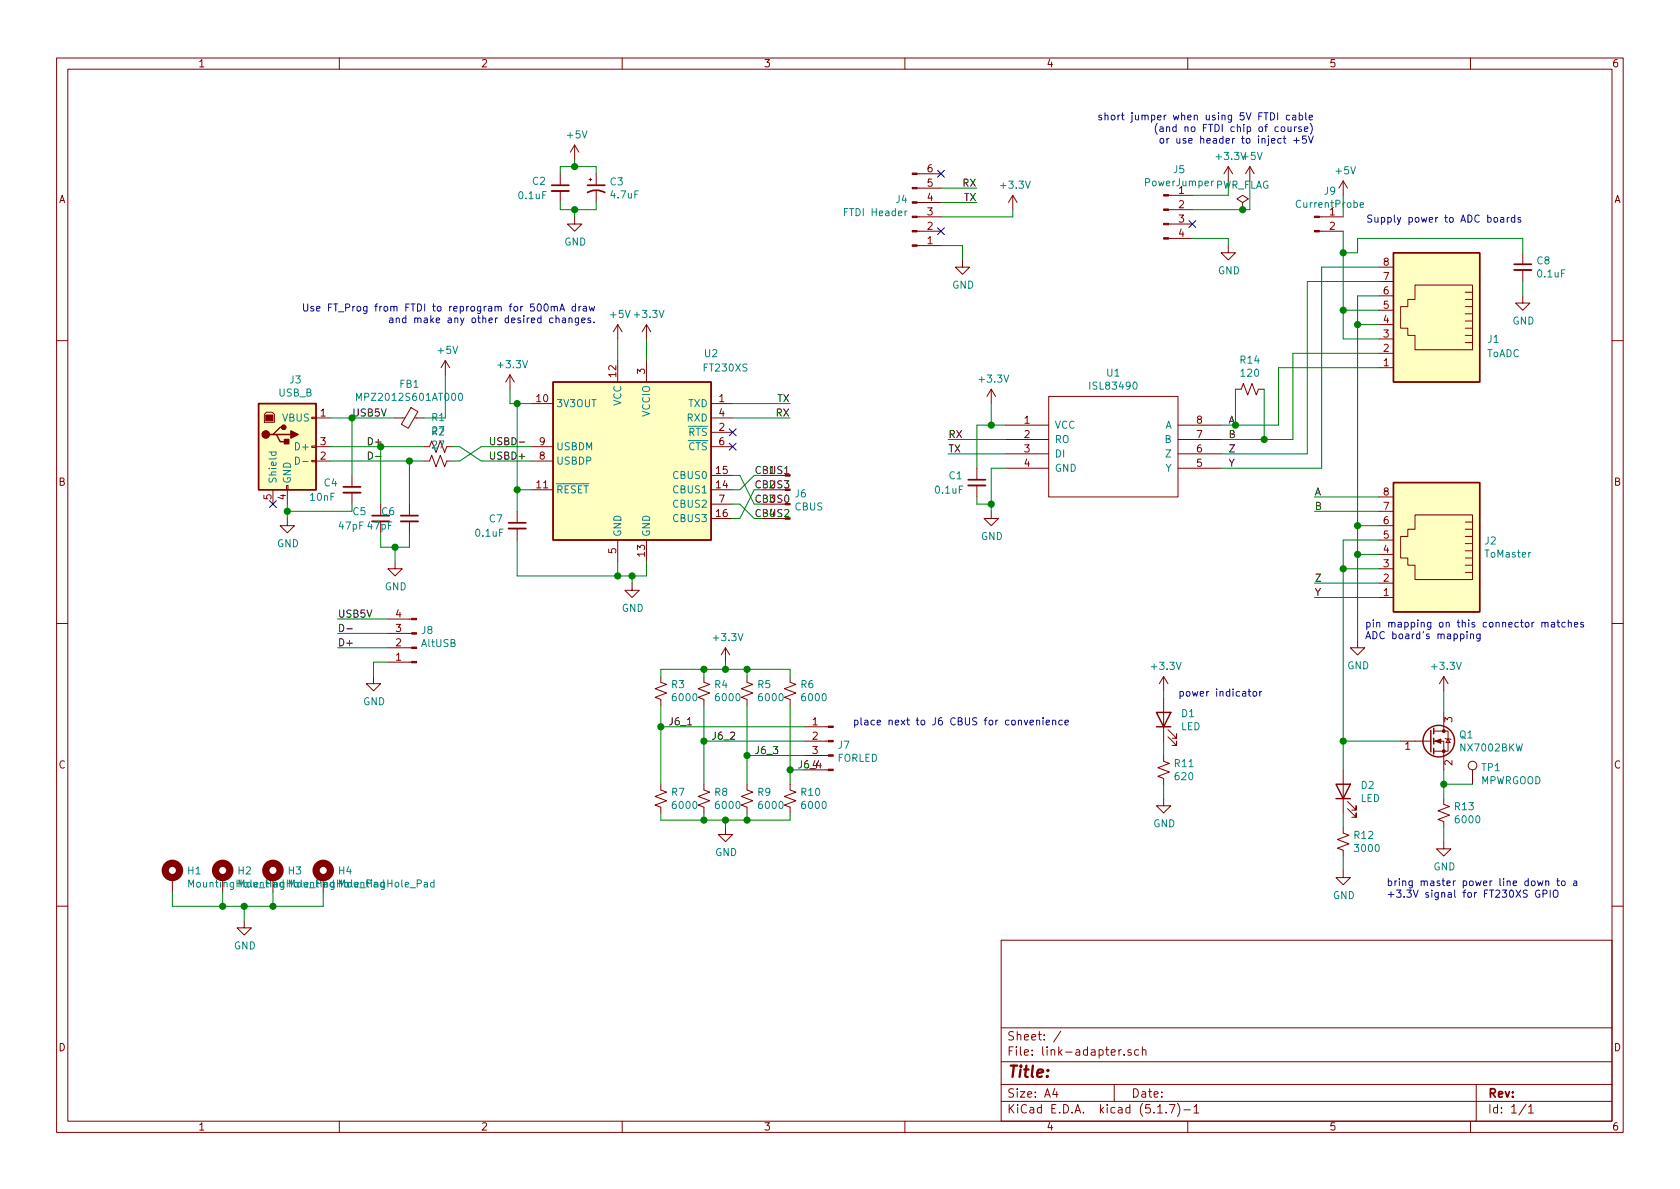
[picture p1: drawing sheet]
EESchema Schematic File Version 4
EELAYER 30 0
EELAYER END
$Descr A4 11693 8268
encoding utf-8
Sheet 1 1
Title ""
Date ""
Rev ""
Comp ""
Comment1 ""
Comment2 ""
Comment3 ""
Comment4 ""
$EndDescr
$Comp
L Interface_USB:FT230XS U2
U 1 1
P 4400 3200
F 0 "U2" H 4950 3950 50  0000 C CNN
F 1 "FT230XS" H 5050 3850 50  0000 C CNN
F 2 "Housings_SSOP:SSOP-16_3.9x4.9mm_Pitch0.635mm" H 5400 2600 50  0001 C CNN
F 3 "https://www.ftdichip.com/Support/Documents/DataSheets/ICs/DS_FT230X.pdf" H 4400 3200 50  0001 C CNN
	1    4400 3200
	1    0    0    -1  
$EndComp
$Comp
L ISL83490:ISL83490 U1
U 1 1
P 7750 3100
F 0 "U1" H 7750 3615 50  0000 C CNN
F 1 "ISL83490" H 7750 3524 50  0000 C CNN
F 2 "SMD_Packages:SOIC-8-N" H 7750 3100 50  0001 C CNN
F 3 "DOCUMENTATION" H 7750 3100 50  0001 C CNN
	1    7750 3100
	1    0    0    -1  
$EndComp
$Comp
L power:GND #PWR0101
U 1 1
P 6900 3550
F 0 "#PWR0101" H 6900 3300 50  0001 C CNN
F 1 "GND" H 6905 3377 50  0000 C CNN
F 2 "" H 6900 3550 50  0001 C CNN
F 3 "" H 6900 3550 50  0001 C CNN
	1    6900 3550
	1    0    0    -1  
$EndComp
$Comp
L power:GND #PWR0102
U 1 1
P 4400 4050
F 0 "#PWR0102" H 4400 3800 50  0001 C CNN
F 1 "GND" H 4405 3877 50  0000 C CNN
F 2 "" H 4400 4050 50  0001 C CNN
F 3 "" H 4400 4050 50  0001 C CNN
	1    4400 4050
	1    0    0    -1  
$EndComp
Wire Wire Line
	6900 3550 6900 3500
Wire Wire Line
	6900 3250 7000 3250
Wire Wire Line
	4300 3900 4300 4000
Wire Wire Line
	4300 4000 4400 4000
Wire Wire Line
	4500 4000 4500 3900
Wire Wire Line
	4400 4050 4400 4000
Connection ~ 4400 4000
Wire Wire Line
	4400 4000 4500 4000
$Comp
L power:+3.3V #PWR0103
U 1 1
P 6900 2800
F 0 "#PWR0103" H 6900 2650 50  0001 C CNN
F 1 "+3.3V" H 6915 2973 50  0000 C CNN
F 2 "" H 6900 2800 50  0001 C CNN
F 3 "" H 6900 2800 50  0001 C CNN
	1    6900 2800
	1    0    0    -1  
$EndComp
$Comp
L power:+3.3V #PWR0104
U 1 1
P 3550 2700
F 0 "#PWR0104" H 3550 2550 50  0001 C CNN
F 1 "+3.3V" H 3565 2873 50  0000 C CNN
F 2 "" H 3550 2700 50  0001 C CNN
F 3 "" H 3550 2700 50  0001 C CNN
	1    3550 2700
	1    0    0    -1  
$EndComp
Wire Wire Line
	3550 2700 3550 2800
Wire Wire Line
	3550 2800 3600 2800
Wire Wire Line
	6900 2800 6900 2950
Wire Wire Line
	6900 2950 7000 2950
$Comp
L power:+3.3V #PWR0105
U 1 1
P 4500 2350
F 0 "#PWR0105" H 4500 2200 50  0001 C CNN
F 1 "+3.3V" H 4515 2523 50  0000 C CNN
F 2 "" H 4500 2350 50  0001 C CNN
F 3 "" H 4500 2350 50  0001 C CNN
	1    4500 2350
	1    0    0    -1  
$EndComp
Wire Wire Line
	4500 2500 4500 2350
NoConn ~ 5100 3000
NoConn ~ 5100 3100
Wire Wire Line
	5100 2800 5500 2800
Wire Wire Line
	5100 2900 5500 2900
Wire Wire Line
	7000 3050 6600 3050
Wire Wire Line
	7000 3150 6600 3150
Text Label 6600 3050 0    50   ~ 0
RX
Text Label 6600 3150 0    50   ~ 0
TX
Text Label 5500 2800 2    50   ~ 0
TX
Text Label 5500 2900 2    50   ~ 0
RX
$Comp
L Connector:Conn_01x06_Male J4
U 1 1
P 6350 1500
F 0 "J4" H 6322 1382 50  0000 R CNN
F 1 "FTDI Header" H 6322 1473 50  0000 R CNN
F 2 "Pin_Headers:Pin_Header_Straight_1x06_Pitch2.54mm" H 6350 1500 50  0001 C CNN
F 3 "~" H 6350 1500 50  0001 C CNN
	1    6350 1500
	1    0    0    1   
$EndComp
Wire Wire Line
	6550 1700 6700 1700
Wire Wire Line
	6700 1700 6700 1800
$Comp
L power:GND #PWR0106
U 1 1
P 6700 1800
F 0 "#PWR0106" H 6700 1550 50  0001 C CNN
F 1 "GND" H 6705 1627 50  0000 C CNN
F 2 "" H 6700 1800 50  0001 C CNN
F 3 "" H 6700 1800 50  0001 C CNN
	1    6700 1800
	1    0    0    -1  
$EndComp
NoConn ~ 6550 1600
NoConn ~ 6550 1200
$Comp
L power:+3.3V #PWR0107
U 1 1
P 7050 1450
F 0 "#PWR0107" H 7050 1300 50  0001 C CNN
F 1 "+3.3V" H 7065 1623 50  0000 C CNN
F 2 "" H 7050 1450 50  0001 C CNN
F 3 "" H 7050 1450 50  0001 C CNN
	1    7050 1450
	1    0    0    -1  
$EndComp
Wire Wire Line
	6550 1500 7050 1500
Wire Wire Line
	7050 1500 7050 1450
Wire Wire Line
	6550 1400 6800 1400
Wire Wire Line
	6550 1300 6800 1300
Text Label 6800 1400 2    50   ~ 0
TX
Text Label 6800 1300 2    50   ~ 0
RX
$Comp
L power:+5V #PWR0108
U 1 1
P 4300 2350
F 0 "#PWR0108" H 4300 2200 50  0001 C CNN
F 1 "+5V" H 4315 2523 50  0000 C CNN
F 2 "" H 4300 2350 50  0001 C CNN
F 3 "" H 4300 2350 50  0001 C CNN
	1    4300 2350
	1    0    0    -1  
$EndComp
Wire Wire Line
	8300 1350 8550 1350
Wire Wire Line
	8550 1350 8550 1250
Wire Wire Line
	8300 1450 8650 1450
Wire Wire Line
	8700 1450 8700 1250
$Comp
L power:+3.3V #PWR0109
U 1 1
P 8550 1250
F 0 "#PWR0109" H 8550 1100 50  0001 C CNN
F 1 "+3.3V" H 8565 1423 50  0000 C CNN
F 2 "" H 8550 1250 50  0001 C CNN
F 3 "" H 8550 1250 50  0001 C CNN
	1    8550 1250
	1    0    0    -1  
$EndComp
$Comp
L power:+5V #PWR0110
U 1 1
P 8700 1250
F 0 "#PWR0110" H 8700 1100 50  0001 C CNN
F 1 "+5V" H 8715 1423 50  0000 C CNN
F 2 "" H 8700 1250 50  0001 C CNN
F 3 "" H 8700 1250 50  0001 C CNN
	1    8700 1250
	1    0    0    -1  
$EndComp
$Comp
L Connector:Conn_01x04_Male J6
U 1 1
P 5500 3400
F 0 "J6" H 5472 3374 50  0000 R CNN
F 1 "CBUS" H 5472 3283 50  0000 R CNN
F 2 "Pin_Headers:Pin_Header_Straight_1x04_Pitch2.54mm" H 5500 3400 50  0001 C CNN
F 3 "~" H 5500 3400 50  0001 C CNN
	1    5500 3400
	-1   0    0    -1  
$EndComp
$Comp
L Connector:8P8C J1
U 1 1
P 10000 2250
F 0 "J1" H 9650 2150 50  0000 R CNN
F 1 "ToADC" H 9650 2050 50  0000 R CNN
F 2 "Connectors:RJ45_8" V 10000 2275 50  0001 C CNN
F 3 "~" V 10000 2275 50  0001 C CNN
	1    10000 2250
	-1   0    0    -1  
$EndComp
$Comp
L Connector:8P8C J2
U 1 1
P 10000 3850
F 0 "J2" H 9670 3946 50  0000 R CNN
F 1 "ToMaster" H 9670 3855 50  0000 R CNN
F 2 "Connectors:RJ45_8" V 10000 3875 50  0001 C CNN
F 3 "~" V 10000 3875 50  0001 C CNN
	1    10000 3850
	-1   0    0    -1  
$EndComp
$Comp
L power:GND #PWR0111
U 1 1
P 9450 4450
F 0 "#PWR0111" H 9450 4200 50  0001 C CNN
F 1 "GND" H 9455 4277 50  0000 C CNN
F 2 "" H 9450 4450 50  0001 C CNN
F 3 "" H 9450 4450 50  0001 C CNN
	1    9450 4450
	1    0    0    -1  
$EndComp
Wire Wire Line
	9450 4450 9450 3850
Wire Wire Line
	9450 2050 9600 2050
Wire Wire Line
	9450 2250 9600 2250
Connection ~ 9450 2250
Wire Wire Line
	9450 2250 9450 2050
Wire Wire Line
	9450 3650 9600 3650
Wire Wire Line
	9450 3850 9600 3850
Connection ~ 9450 3850
Wire Wire Line
	9450 3850 9450 3650
$Comp
L power:+5V #PWR0112
U 1 1
P 9350 1350
F 0 "#PWR0112" H 9350 1200 50  0001 C CNN
F 1 "+5V" H 9365 1523 50  0000 C CNN
F 2 "" H 9350 1350 50  0001 C CNN
F 3 "" H 9350 1350 50  0001 C CNN
	1    9350 1350
	1    0    0    -1  
$EndComp
Wire Wire Line
	9600 2150 9350 2150
Wire Wire Line
	9350 2150 9350 2350
Wire Wire Line
	9350 2350 9600 2350
Connection ~ 9350 2150
Wire Wire Line
	8900 2950 8600 2950
Wire Wire Line
	8500 3050 8800 3050
Wire Wire Line
	8500 3150 9100 3150
Wire Wire Line
	8500 3250 9200 3250
Text Notes 10600 1550 2    50   ~ 0
Supply power to ADC boards
Wire Wire Line
	9450 2250 9450 3650
Connection ~ 9450 3650
Wire Wire Line
	8900 2550 9600 2550
Wire Wire Line
	9600 2450 9000 2450
Wire Wire Line
	9200 1850 9600 1850
Wire Wire Line
	9600 1950 9100 1950
$Comp
L Device:C_Small C1
U 1 1
P 6800 3350
F 0 "C1" H 6600 3400 50  0000 L CNN
F 1 "0.1uF" H 6500 3300 50  0000 L CNN
F 2 "Capacitors_SMD:C_0805_HandSoldering" H 6800 3350 50  0001 C CNN
F 3 "~" H 6800 3350 50  0001 C CNN
	1    6800 3350
	1    0    0    -1  
$EndComp
Wire Wire Line
	6800 3250 6800 2950
Wire Wire Line
	6800 2950 6900 2950
Connection ~ 6900 2950
Wire Wire Line
	6800 3450 6800 3500
Wire Wire Line
	6800 3500 6900 3500
Connection ~ 6900 3500
Wire Wire Line
	6900 3500 6900 3250
$Comp
L Connector:USB_B J3
U 1 1
P 2000 3100
F 0 "J3" H 2057 3567 50  0000 C CNN
F 1 "USB_B" H 2057 3476 50  0000 C CNN
F 2 "Connectors:USB_B" H 2150 3050 50  0001 C CNN
F 3 " ~" H 2150 3050 50  0001 C CNN
	1    2000 3100
	1    0    0    -1  
$EndComp
Wire Wire Line
	3150 3100 3200 3100
Wire Wire Line
	3200 3100 3350 3200
Wire Wire Line
	3350 3200 3700 3200
Wire Wire Line
	3700 3100 3350 3100
Wire Wire Line
	3350 3100 3200 3200
Wire Wire Line
	3200 3200 3150 3200
Wire Wire Line
	2950 2900 3100 2900
Wire Wire Line
	3100 2900 3100 2600
$Comp
L power:+5V #PWR0113
U 1 1
P 3100 2600
F 0 "#PWR0113" H 3100 2450 50  0001 C CNN
F 1 "+5V" H 3115 2773 50  0000 C CNN
F 2 "" H 3100 2600 50  0001 C CNN
F 3 "" H 3100 2600 50  0001 C CNN
	1    3100 2600
	1    0    0    -1  
$EndComp
$Comp
L power:GND #PWR0114
U 1 1
P 2000 3600
F 0 "#PWR0114" H 2000 3350 50  0001 C CNN
F 1 "GND" H 2005 3427 50  0000 C CNN
F 2 "" H 2000 3600 50  0001 C CNN
F 3 "" H 2000 3600 50  0001 C CNN
	1    2000 3600
	1    0    0    -1  
$EndComp
Wire Wire Line
	2000 3600 2000 3550
$Comp
L Connector:Conn_01x04_Male J7
U 1 1
P 5800 5150
F 0 "J7" H 5772 5124 50  0000 R CNN
F 1 "FORLED" H 5772 5033 50  0000 R CNN
F 2 "Pin_Headers:Pin_Header_Straight_1x04_Pitch2.54mm" H 5800 5150 50  0001 C CNN
F 3 "~" H 5800 5150 50  0001 C CNN
	1    5800 5150
	-1   0    0    -1  
$EndComp
$Comp
L power:GND #PWR0115
U 1 1
P 5050 5750
F 0 "#PWR0115" H 5050 5500 50  0001 C CNN
F 1 "GND" H 5055 5577 50  0000 C CNN
F 2 "" H 5050 5750 50  0001 C CNN
F 3 "" H 5050 5750 50  0001 C CNN
	1    5050 5750
	1    0    0    -1  
$EndComp
Text Notes 7450 5050 2    50   ~ 0
place next to J6 CBUS for convenience
$Comp
L Device:R_Small_US R10
U 1 1
P 5500 5550
F 0 "R10" H 5568 5596 50  0000 L CNN
F 1 "6000" H 5568 5505 50  0000 L CNN
F 2 "Resistors_SMD:R_0805_HandSoldering" H 5500 5550 50  0001 C CNN
F 3 "~" H 5500 5550 50  0001 C CNN
	1    5500 5550
	1    0    0    -1  
$EndComp
$Comp
L Device:R_Small_US R9
U 1 1
P 5200 5550
F 0 "R9" H 5268 5596 50  0000 L CNN
F 1 "6000" H 5268 5505 50  0000 L CNN
F 2 "Resistors_SMD:R_0805_HandSoldering" H 5200 5550 50  0001 C CNN
F 3 "~" H 5200 5550 50  0001 C CNN
	1    5200 5550
	1    0    0    -1  
$EndComp
$Comp
L Device:R_Small_US R8
U 1 1
P 4900 5550
F 0 "R8" H 4968 5596 50  0000 L CNN
F 1 "6000" H 4968 5505 50  0000 L CNN
F 2 "Resistors_SMD:R_0805_HandSoldering" H 4900 5550 50  0001 C CNN
F 3 "~" H 4900 5550 50  0001 C CNN
	1    4900 5550
	1    0    0    -1  
$EndComp
$Comp
L Device:R_Small_US R7
U 1 1
P 4600 5550
F 0 "R7" H 4668 5596 50  0000 L CNN
F 1 "6000" H 4668 5505 50  0000 L CNN
F 2 "Resistors_SMD:R_0805_HandSoldering" H 4600 5550 50  0001 C CNN
F 3 "~" H 4600 5550 50  0001 C CNN
	1    4600 5550
	1    0    0    -1  
$EndComp
$Comp
L Device:R_Small_US R6
U 1 1
P 5500 4800
F 0 "R6" H 5568 4846 50  0000 L CNN
F 1 "6000" H 5568 4755 50  0000 L CNN
F 2 "Resistors_SMD:R_0805_HandSoldering" H 5500 4800 50  0001 C CNN
F 3 "~" H 5500 4800 50  0001 C CNN
	1    5500 4800
	1    0    0    -1  
$EndComp
$Comp
L Device:R_Small_US R5
U 1 1
P 5200 4800
F 0 "R5" H 5268 4846 50  0000 L CNN
F 1 "6000" H 5268 4755 50  0000 L CNN
F 2 "Resistors_SMD:R_0805_HandSoldering" H 5200 4800 50  0001 C CNN
F 3 "~" H 5200 4800 50  0001 C CNN
	1    5200 4800
	1    0    0    -1  
$EndComp
$Comp
L Device:R_Small_US R4
U 1 1
P 4900 4800
F 0 "R4" H 4968 4846 50  0000 L CNN
F 1 "6000" H 4968 4755 50  0000 L CNN
F 2 "Resistors_SMD:R_0805_HandSoldering" H 4900 4800 50  0001 C CNN
F 3 "~" H 4900 4800 50  0001 C CNN
	1    4900 4800
	1    0    0    -1  
$EndComp
$Comp
L Device:R_Small_US R3
U 1 1
P 4600 4800
F 0 "R3" H 4668 4846 50  0000 L CNN
F 1 "6000" H 4668 4755 50  0000 L CNN
F 2 "Resistors_SMD:R_0805_HandSoldering" H 4600 4800 50  0001 C CNN
F 3 "~" H 4600 4800 50  0001 C CNN
	1    4600 4800
	1    0    0    -1  
$EndComp
Wire Wire Line
	5600 5350 5500 5350
Wire Wire Line
	5500 5350 5500 5450
Wire Wire Line
	5500 5350 5500 4900
Connection ~ 5500 5350
Wire Wire Line
	5600 5250 5200 5250
Wire Wire Line
	5200 5250 5200 4900
Wire Wire Line
	5200 5250 5200 5450
Connection ~ 5200 5250
Wire Wire Line
	5600 5150 4900 5150
Wire Wire Line
	4900 5150 4900 4900
Wire Wire Line
	4900 5150 4900 5450
Connection ~ 4900 5150
Wire Wire Line
	5600 5050 4600 5050
Wire Wire Line
	4600 5050 4600 4900
Wire Wire Line
	4600 5050 4600 5450
Connection ~ 4600 5050
Wire Wire Line
	4600 5650 4600 5700
Wire Wire Line
	4600 5700 4900 5700
Wire Wire Line
	5500 5700 5500 5650
Wire Wire Line
	5200 5650 5200 5700
Connection ~ 5200 5700
Wire Wire Line
	5200 5700 5500 5700
Wire Wire Line
	4900 5650 4900 5700
Connection ~ 4900 5700
Wire Wire Line
	4900 5700 5050 5700
Wire Wire Line
	5050 5750 5050 5700
Connection ~ 5050 5700
Wire Wire Line
	5050 5700 5200 5700
Wire Wire Line
	4600 4700 4600 4650
Wire Wire Line
	4600 4650 4900 4650
Wire Wire Line
	5500 4650 5500 4700
Wire Wire Line
	5200 4700 5200 4650
Connection ~ 5200 4650
Wire Wire Line
	5200 4650 5500 4650
Wire Wire Line
	4900 4700 4900 4650
Connection ~ 4900 4650
Wire Wire Line
	4900 4650 5050 4650
Wire Wire Line
	5050 4650 5050 4600
Connection ~ 5050 4650
Wire Wire Line
	5050 4650 5200 4650
Wire Wire Line
	4300 2350 4300 2500
Wire Wire Line
	3600 3400 3600 2800
Wire Wire Line
	3600 3400 3700 3400
Connection ~ 3600 2800
Wire Wire Line
	3600 2800 3700 2800
$Comp
L Device:C_Small C7
U 1 1
P 3600 3650
F 0 "C7" H 3400 3700 50  0000 L CNN
F 1 "0.1uF" H 3300 3600 50  0000 L CNN
F 2 "Capacitors_SMD:C_0805_HandSoldering" H 3600 3650 50  0001 C CNN
F 3 "~" H 3600 3650 50  0001 C CNN
	1    3600 3650
	1    0    0    -1  
$EndComp
Wire Wire Line
	3600 3400 3600 3550
Connection ~ 3600 3400
Wire Wire Line
	3600 3750 3600 4000
Wire Wire Line
	3600 4000 4300 4000
Connection ~ 4300 4000
$Comp
L Device:C_Small C2
U 1 1
P 3900 1300
F 0 "C2" H 3700 1350 50  0000 L CNN
F 1 "0.1uF" H 3600 1250 50  0000 L CNN
F 2 "Capacitors_SMD:C_0805_HandSoldering" H 3900 1300 50  0001 C CNN
F 3 "~" H 3900 1300 50  0001 C CNN
	1    3900 1300
	1    0    0    -1  
$EndComp
$Comp
L Device:CP1_Small C3
U 1 1
P 4150 1300
F 0 "C3" H 4241 1346 50  0000 L CNN
F 1 "4.7uF" H 4241 1255 50  0000 L CNN
F 2 "Capacitors_SMD:C_0805_HandSoldering" H 4150 1300 50  0001 C CNN
F 3 "~" H 4150 1300 50  0001 C CNN
	1    4150 1300
	1    0    0    -1  
$EndComp
$Comp
L power:GND #PWR0116
U 1 1
P 4000 1500
F 0 "#PWR0116" H 4000 1250 50  0001 C CNN
F 1 "GND" H 4005 1327 50  0000 C CNN
F 2 "" H 4000 1500 50  0001 C CNN
F 3 "" H 4000 1500 50  0001 C CNN
	1    4000 1500
	1    0    0    -1  
$EndComp
Wire Wire Line
	3900 1400 3900 1450
Wire Wire Line
	3900 1450 4000 1450
Wire Wire Line
	4150 1450 4150 1400
Wire Wire Line
	4000 1500 4000 1450
Connection ~ 4000 1450
Wire Wire Line
	4000 1450 4150 1450
Wire Wire Line
	3900 1200 3900 1150
Wire Wire Line
	3900 1150 4000 1150
Wire Wire Line
	4150 1150 4150 1200
Wire Wire Line
	4000 1150 4000 1100
Connection ~ 4000 1150
Wire Wire Line
	4000 1150 4150 1150
$Comp
L power:+5V #PWR0117
U 1 1
P 4000 1100
F 0 "#PWR0117" H 4000 950 50  0001 C CNN
F 1 "+5V" H 4015 1273 50  0000 C CNN
F 2 "" H 4000 1100 50  0001 C CNN
F 3 "" H 4000 1100 50  0001 C CNN
	1    4000 1100
	1    0    0    -1  
$EndComp
$Comp
L Device:Ferrite_Bead_Small FB1
U 1 1
P 2850 2900
F 0 "FB1" V 2613 2900 50  0000 C CNN
F 1 "MPZ2012S601AT000‎" V 2704 2900 50  0000 C CNN
F 2 "Inductors_SMD:L_0805_HandSoldering" V 2780 2900 50  0001 C CNN
F 3 "~" H 2850 2900 50  0001 C CNN
	1    2850 2900
	0    1    1    0   
$EndComp
$Comp
L Device:C_Small C4
U 1 1
P 2450 3400
F 0 "C4" H 2250 3450 50  0000 L CNN
F 1 "10nF" H 2150 3350 50  0000 L CNN
F 2 "Capacitors_SMD:C_0805_HandSoldering" H 2450 3400 50  0001 C CNN
F 3 "~" H 2450 3400 50  0001 C CNN
	1    2450 3400
	1    0    0    -1  
$EndComp
Wire Wire Line
	2000 3550 2450 3550
Wire Wire Line
	2450 3550 2450 3500
Connection ~ 2000 3550
Wire Wire Line
	2000 3550 2000 3500
Wire Wire Line
	2300 2900 2450 2900
Wire Wire Line
	2450 3300 2450 2900
Connection ~ 2450 2900
Wire Wire Line
	2450 2900 2750 2900
$Comp
L Device:R_Small_US R1
U 1 1
P 3050 3100
F 0 "R1" V 2845 3100 50  0000 C CNN
F 1 "27" V 2936 3100 50  0000 C CNN
F 2 "Resistors_SMD:R_0805_HandSoldering" H 3050 3100 50  0001 C CNN
F 3 "~" H 3050 3100 50  0001 C CNN
	1    3050 3100
	0    1    1    0   
$EndComp
$Comp
L Device:R_Small_US R2
U 1 1
P 3050 3200
F 0 "R2" V 2845 3200 50  0000 C CNN
F 1 "27" V 2936 3200 50  0000 C CNN
F 2 "Resistors_SMD:R_0805_HandSoldering" H 3050 3200 50  0001 C CNN
F 3 "~" H 3050 3200 50  0001 C CNN
	1    3050 3200
	0    1    1    0   
$EndComp
$Comp
L Device:C_Small C5
U 1 1
P 2650 3600
F 0 "C5" H 2450 3650 50  0000 L CNN
F 1 "47pF" H 2350 3550 50  0000 L CNN
F 2 "Capacitors_SMD:C_0805_HandSoldering" H 2650 3600 50  0001 C CNN
F 3 "~" H 2650 3600 50  0001 C CNN
	1    2650 3600
	1    0    0    -1  
$EndComp
$Comp
L Device:C_Small C6
U 1 1
P 2850 3600
F 0 "C6" H 2650 3650 50  0000 L CNN
F 1 "47pF" H 2550 3550 50  0000 L CNN
F 2 "Capacitors_SMD:C_0805_HandSoldering" H 2850 3600 50  0001 C CNN
F 3 "~" H 2850 3600 50  0001 C CNN
	1    2850 3600
	1    0    0    -1  
$EndComp
Wire Wire Line
	2300 3100 2650 3100
Wire Wire Line
	2950 3200 2850 3200
Wire Wire Line
	2650 3500 2650 3100
Connection ~ 2650 3100
Wire Wire Line
	2650 3100 2950 3100
Wire Wire Line
	2850 3500 2850 3200
Connection ~ 2850 3200
Wire Wire Line
	2850 3200 2300 3200
Wire Wire Line
	2650 3700 2650 3800
Wire Wire Line
	2650 3800 2750 3800
Wire Wire Line
	2850 3800 2850 3700
Wire Wire Line
	2750 3800 2750 3900
Connection ~ 2750 3800
Wire Wire Line
	2750 3800 2850 3800
$Comp
L power:GND #PWR0118
U 1 1
P 2750 3900
F 0 "#PWR0118" H 2750 3650 50  0001 C CNN
F 1 "GND" H 2755 3727 50  0000 C CNN
F 2 "" H 2750 3900 50  0001 C CNN
F 3 "" H 2750 3900 50  0001 C CNN
	1    2750 3900
	1    0    0    -1  
$EndComp
$Comp
L power:+3.3V #PWR0119
U 1 1
P 5050 4600
F 0 "#PWR0119" H 5050 4450 50  0001 C CNN
F 1 "+3.3V" H 5065 4773 50  0000 C CNN
F 2 "" H 5050 4600 50  0001 C CNN
F 3 "" H 5050 4600 50  0001 C CNN
	1    5050 4600
	1    0    0    -1  
$EndComp
Text Notes 9150 1000 2    50   ~ 0
short jumper when using 5V FTDI cable\n(and no FTDI chip of course)\nor use header to inject +5V
Text Notes 4150 2250 2    50   ~ 0
Use FT_Prog from FTDI to reprogram for 500mA draw\nand make any other desired changes.
Text Label 3400 3100 0    50   ~ 0
USBD-
Text Label 3400 3200 0    50   ~ 0
USBD+
Text Label 2550 3100 0    50   ~ 0
D+
Text Label 2550 3200 0    50   ~ 0
D-
Text Label 2450 2900 0    50   ~ 0
USB5V
Text Label 4650 5050 0    50   ~ 0
J6_1
Text Label 4950 5150 0    50   ~ 0
J6_2
Text Label 5250 5250 0    50   ~ 0
J6_3
Text Label 5550 5350 0    50   ~ 0
J6_4
Text Label 8550 2950 0    50   ~ 0
A
Text Label 8550 3050 0    50   ~ 0
B
Text Label 8550 3150 0    50   ~ 0
Z
Text Label 8550 3250 0    50   ~ 0
Y
$Comp
L Mechanical:MountingHole_Pad H1
U 1 1
P 1200 6100
F 0 "H1" H 1300 6149 50  0000 L CNN
F 1 "MountingHole_Pad" H 1300 6058 50  0000 L CNN
F 2 "Mounting_Holes:MountingHole_3.2mm_M3_Pad" H 1200 6100 50  0001 C CNN
F 3 "~" H 1200 6100 50  0001 C CNN
	1    1200 6100
	1    0    0    -1  
$EndComp
$Comp
L Mechanical:MountingHole_Pad H2
U 1 1
P 1550 6100
F 0 "H2" H 1650 6149 50  0000 L CNN
F 1 "MountingHole_Pad" H 1650 6058 50  0000 L CNN
F 2 "Mounting_Holes:MountingHole_3.2mm_M3_Pad" H 1550 6100 50  0001 C CNN
F 3 "~" H 1550 6100 50  0001 C CNN
	1    1550 6100
	1    0    0    -1  
$EndComp
$Comp
L Mechanical:MountingHole_Pad H3
U 1 1
P 1900 6100
F 0 "H3" H 2000 6149 50  0000 L CNN
F 1 "MountingHole_Pad" H 2000 6058 50  0000 L CNN
F 2 "Mounting_Holes:MountingHole_3.2mm_M3_Pad" H 1900 6100 50  0001 C CNN
F 3 "~" H 1900 6100 50  0001 C CNN
	1    1900 6100
	1    0    0    -1  
$EndComp
$Comp
L Mechanical:MountingHole_Pad H4
U 1 1
P 2250 6100
F 0 "H4" H 2350 6149 50  0000 L CNN
F 1 "MountingHole_Pad" H 2350 6058 50  0000 L CNN
F 2 "Mounting_Holes:MountingHole_3.2mm_M3_Pad" H 2250 6100 50  0001 C CNN
F 3 "~" H 2250 6100 50  0001 C CNN
	1    2250 6100
	1    0    0    -1  
$EndComp
Wire Wire Line
	1200 6200 1200 6300
Wire Wire Line
	1200 6300 1550 6300
Wire Wire Line
	2250 6300 2250 6200
Wire Wire Line
	1900 6200 1900 6300
Connection ~ 1900 6300
Wire Wire Line
	1900 6300 2250 6300
Wire Wire Line
	1550 6200 1550 6300
Connection ~ 1550 6300
Wire Wire Line
	1550 6300 1700 6300
Wire Wire Line
	1700 6300 1700 6400
Connection ~ 1700 6300
Wire Wire Line
	1700 6300 1900 6300
$Comp
L power:GND #PWR0120
U 1 1
P 1700 6400
F 0 "#PWR0120" H 1700 6150 50  0001 C CNN
F 1 "GND" H 1705 6227 50  0000 C CNN
F 2 "" H 1700 6400 50  0001 C CNN
F 3 "" H 1700 6400 50  0001 C CNN
	1    1700 6400
	1    0    0    -1  
$EndComp
$Comp
L Connector:Conn_01x04_Male J8
U 1 1
P 2900 4500
F 0 "J8" H 2872 4382 50  0000 R CNN
F 1 "AltUSB" H 2872 4473 50  0000 R CNN
F 2 "Pin_Headers:Pin_Header_Straight_1x04_Pitch2.54mm" H 2900 4500 50  0001 C CNN
F 3 "~" H 2900 4500 50  0001 C CNN
	1    2900 4500
	-1   0    0    1   
$EndComp
Wire Wire Line
	2700 4600 2600 4600
Wire Wire Line
	2600 4600 2600 4700
Wire Wire Line
	2700 4500 2350 4500
Wire Wire Line
	2700 4400 2350 4400
Wire Wire Line
	2700 4300 2350 4300
Text Label 2350 4300 0    50   ~ 0
USB5V
Text Label 2350 4400 0    50   ~ 0
D-
Text Label 2350 4500 0    50   ~ 0
D+
$Comp
L power:GND #PWR0121
U 1 1
P 2600 4700
F 0 "#PWR0121" H 2600 4450 50  0001 C CNN
F 1 "GND" H 2605 4527 50  0000 C CNN
F 2 "" H 2600 4700 50  0001 C CNN
F 3 "" H 2600 4700 50  0001 C CNN
	1    2600 4700
	1    0    0    -1  
$EndComp
Wire Wire Line
	5100 3600 5150 3600
Wire Wire Line
	5100 3500 5150 3500
Wire Wire Line
	5150 3500 5250 3600
Wire Wire Line
	5250 3600 5300 3600
Wire Wire Line
	5100 3400 5150 3400
Wire Wire Line
	5150 3400 5250 3300
Wire Wire Line
	5250 3300 5300 3300
Wire Wire Line
	5150 3300 5100 3300
Wire Wire Line
	5150 3600 5250 3400
Wire Wire Line
	5250 3400 5300 3400
Wire Wire Line
	5150 3300 5250 3500
Wire Wire Line
	5250 3500 5300 3500
NoConn ~ 1900 3500
$Comp
L Device:C_Small C8
U 1 1
P 10600 1850
F 0 "C8" H 10692 1896 50  0000 L CNN
F 1 "0.1uF" H 10692 1805 50  0000 L CNN
F 2 "Capacitors_SMD:C_0805_HandSoldering" H 10600 1850 50  0001 C CNN
F 3 "~" H 10600 1850 50  0001 C CNN
	1    10600 1850
	1    0    0    -1  
$EndComp
$Comp
L power:GND #PWR0122
U 1 1
P 10600 2050
F 0 "#PWR0122" H 10600 1800 50  0001 C CNN
F 1 "GND" H 10605 1877 50  0000 C CNN
F 2 "" H 10600 2050 50  0001 C CNN
F 3 "" H 10600 2050 50  0001 C CNN
	1    10600 2050
	1    0    0    -1  
$EndComp
Wire Wire Line
	10600 2050 10600 1950
$Comp
L Device:LED D1
U 1 1
P 8100 5000
F 0 "D1" V 8139 4882 50  0000 R CNN
F 1 "LED" V 8048 4882 50  0000 R CNN
F 2 "LEDs:LED_0805_HandSoldering" H 8100 5000 50  0001 C CNN
F 3 "~" H 8100 5000 50  0001 C CNN
	1    8100 5000
	0    -1   -1   0   
$EndComp
$Comp
L power:+3.3V #PWR0123
U 1 1
P 8100 4800
F 0 "#PWR0123" H 8100 4650 50  0001 C CNN
F 1 "+3.3V" H 8115 4973 50  0000 C CNN
F 2 "" H 8100 4800 50  0001 C CNN
F 3 "" H 8100 4800 50  0001 C CNN
	1    8100 4800
	1    0    0    -1  
$EndComp
$Comp
L Device:R_Small_US R11
U 1 1
P 8100 5350
F 0 "R11" H 8168 5396 50  0000 L CNN
F 1 "620" H 8168 5305 50  0000 L CNN
F 2 "Resistors_SMD:R_0805_HandSoldering" H 8100 5350 50  0001 C CNN
F 3 "~" H 8100 5350 50  0001 C CNN
	1    8100 5350
	1    0    0    -1  
$EndComp
$Comp
L power:GND #PWR0124
U 1 1
P 8100 5550
F 0 "#PWR0124" H 8100 5300 50  0001 C CNN
F 1 "GND" H 8105 5377 50  0000 C CNN
F 2 "" H 8100 5550 50  0001 C CNN
F 3 "" H 8100 5550 50  0001 C CNN
	1    8100 5550
	1    0    0    -1  
$EndComp
Wire Wire Line
	8100 5150 8100 5250
Wire Wire Line
	8100 5450 8100 5550
Wire Wire Line
	8100 4800 8100 4850
Text Notes 8200 4850 0    50   ~ 0
power indicator
Wire Wire Line
	9600 3750 9350 3750
Wire Wire Line
	9350 3750 9350 3950
Wire Wire Line
	9350 3950 9600 3950
Connection ~ 9350 3950
$Comp
L Device:R_Small_US R12
U 1 1
P 9350 5850
F 0 "R12" H 9418 5896 50  0000 L CNN
F 1 "3000" H 9418 5805 50  0000 L CNN
F 2 "Resistors_SMD:R_0805_HandSoldering" H 9350 5850 50  0001 C CNN
F 3 "~" H 9350 5850 50  0001 C CNN
	1    9350 5850
	1    0    0    -1  
$EndComp
Connection ~ 9350 5150
$Comp
L power:GND #PWR0125
U 1 1
P 9350 6050
F 0 "#PWR0125" H 9350 5800 50  0001 C CNN
F 1 "GND" H 9355 5877 50  0000 C CNN
F 2 "" H 9350 6050 50  0001 C CNN
F 3 "" H 9350 6050 50  0001 C CNN
	1    9350 6050
	1    0    0    -1  
$EndComp
Wire Wire Line
	9350 5950 9350 6050
$Comp
L Device:LED D2
U 1 1
P 9350 5500
F 0 "D2" V 9389 5382 50  0000 R CNN
F 1 "LED" V 9298 5382 50  0000 R CNN
F 2 "LEDs:LED_0805_HandSoldering" H 9350 5500 50  0001 C CNN
F 3 "~" H 9350 5500 50  0001 C CNN
	1    9350 5500
	0    -1   -1   0   
$EndComp
Wire Wire Line
	9350 5150 9350 5350
Wire Wire Line
	9350 5650 9350 5750
$Comp
L power:+3.3V #PWR0126
U 1 1
P 10050 4800
F 0 "#PWR0126" H 10050 4650 50  0001 C CNN
F 1 "+3.3V" H 10065 4973 50  0000 C CNN
F 2 "" H 10050 4800 50  0001 C CNN
F 3 "" H 10050 4800 50  0001 C CNN
	1    10050 4800
	1    0    0    -1  
$EndComp
$Comp
L power:GND #PWR0127
U 1 1
P 10050 5850
F 0 "#PWR0127" H 10050 5600 50  0001 C CNN
F 1 "GND" H 10055 5677 50  0000 C CNN
F 2 "" H 10050 5850 50  0001 C CNN
F 3 "" H 10050 5850 50  0001 C CNN
	1    10050 5850
	1    0    0    -1  
$EndComp
Wire Wire Line
	10050 5450 10250 5450
$Comp
L Connector:TestPoint TP1
U 1 1
P 10250 5450
F 0 "TP1" H 10308 5568 50  0000 L CNN
F 1 "MPWRGOOD" H 10308 5477 50  0000 L CNN
F 2 "Pin_Headers:Pin_Header_Straight_1x01_Pitch2.54mm" H 10450 5450 50  0001 C CNN
F 3 "~" H 10450 5450 50  0001 C CNN
	1    10250 5450
	1    0    0    -1  
$EndComp
Wire Wire Line
	9350 3950 9350 5150
$Comp
L Device:Q_NMOS_GSD Q1
U 1 1
P 9950 5150
F 0 "Q1" H 10154 5196 50  0000 L CNN
F 1 "NX7002BKW" H 10154 5105 50  0000 L CNN
F 2 "TO_SOT_Packages_SMD:SOT-323_SC-70_Handsoldering" H 10150 5250 50  0001 C CNN
F 3 "~" H 9950 5150 50  0001 C CNN
	1    9950 5150
	1    0    0    -1  
$EndComp
Wire Wire Line
	9350 5150 9750 5150
Wire Wire Line
	10050 4800 10050 4950
$Comp
L Device:R_Small_US R13
U 1 1
P 10050 5650
F 0 "R13" H 10118 5696 50  0000 L CNN
F 1 "6000" H 10118 5605 50  0000 L CNN
F 2 "Resistors_SMD:R_0805_HandSoldering" H 10050 5650 50  0001 C CNN
F 3 "~" H 10050 5650 50  0001 C CNN
	1    10050 5650
	1    0    0    -1  
$EndComp
Wire Wire Line
	10050 5850 10050 5750
Wire Wire Line
	10050 5550 10050 5450
Wire Wire Line
	10050 5350 10050 5450
Connection ~ 10050 5450
Text Notes 9650 6250 0    50   ~ 0
bring master power line down to a\n+3.3V signal for FT230XS GPIO
Wire Wire Line
	10600 1650 10600 1750
Wire Wire Line
	10600 1650 9450 1650
Wire Wire Line
	9450 1650 9450 1750
Wire Wire Line
	9450 1750 9350 1750
Connection ~ 9350 1750
Wire Wire Line
	9350 1750 9350 2150
Wire Wire Line
	9200 1850 9200 3250
Wire Wire Line
	8900 2950 8900 2550
Wire Wire Line
	9000 3050 9000 2450
Wire Wire Line
	9100 3150 9100 1950
Wire Wire Line
	9150 3550 9600 3550
Wire Wire Line
	9150 4050 9600 4050
Wire Wire Line
	9150 4150 9600 4150
Wire Wire Line
	9150 3450 9600 3450
Text Notes 9500 4450 0    50   ~ 0
pin mapping on this connector matches\nADC board's mapping
Text Label 9150 3450 0    50   ~ 0
A
Text Label 9150 3550 0    50   ~ 0
B
Text Label 9150 4050 0    50   ~ 0
Z
Text Label 9150 4150 0    50   ~ 0
Y
$Comp
L Device:R_Small_US R14
U 1 1
P 8700 2700
F 0 "R14" V 8495 2700 50  0000 C CNN
F 1 "120" V 8586 2700 50  0000 C CNN
F 2 "Resistors_SMD:R_0805_HandSoldering" H 8700 2700 50  0001 C CNN
F 3 "~" H 8700 2700 50  0001 C CNN
	1    8700 2700
	0    1    1    0   
$EndComp
Wire Wire Line
	8600 2700 8600 2950
Connection ~ 8600 2950
Wire Wire Line
	8600 2950 8500 2950
Wire Wire Line
	8800 2700 8800 3050
Connection ~ 8800 3050
Wire Wire Line
	8800 3050 9000 3050
$Comp
L Connector:Conn_01x04_Male J5
U 1 1
P 8100 1450
F 0 "J5" H 8208 1731 50  0000 C CNN
F 1 "PowerJumper" H 8208 1640 50  0000 C CNN
F 2 "Pin_Headers:Pin_Header_Straight_1x04_Pitch2.54mm" H 8100 1450 50  0001 C CNN
F 3 "~" H 8100 1450 50  0001 C CNN
	1    8100 1450
	1    0    0    -1  
$EndComp
NoConn ~ 8300 1550
Wire Wire Line
	8300 1650 8550 1650
Wire Wire Line
	8550 1650 8550 1700
$Comp
L power:GND #PWR0128
U 1 1
P 8550 1700
F 0 "#PWR0128" H 8550 1450 50  0001 C CNN
F 1 "GND" H 8555 1527 50  0000 C CNN
F 2 "" H 8550 1700 50  0001 C CNN
F 3 "" H 8550 1700 50  0001 C CNN
	1    8550 1700
	1    0    0    -1  
$EndComp
$Comp
L Connector:Conn_01x02_Male J9
U 1 1
P 9150 1500
F 0 "J9" H 9258 1681 50  0000 C CNN
F 1 "CurrentProbe" H 9258 1590 50  0000 C CNN
F 2 "Pin_Headers:Pin_Header_Straight_1x02_Pitch2.54mm" H 9150 1500 50  0001 C CNN
F 3 "~" H 9150 1500 50  0001 C CNN
	1    9150 1500
	1    0    0    -1  
$EndComp
Wire Wire Line
	9350 1600 9350 1750
Wire Wire Line
	9350 1500 9350 1350
$Comp
L power:PWR_FLAG #FLG0101
U 1 1
P 8650 1450
F 0 "#FLG0101" H 8650 1525 50  0001 C CNN
F 1 "PWR_FLAG" H 8650 1623 50  0000 C CNN
F 2 "" H 8650 1450 50  0001 C CNN
F 3 "~" H 8650 1450 50  0001 C CNN
	1    8650 1450
	1    0    0    -1  
$EndComp
Connection ~ 8650 1450
Wire Wire Line
	8650 1450 8700 1450
Text Label 5250 3300 0    50   ~ 0
CBUS1
Text Label 5250 3500 0    50   ~ 0
CBUS0
Text Label 5250 3400 0    50   ~ 0
CBUS3
Text Label 5250 3600 0    50   ~ 0
CBUS2
$EndSCHEMATC
